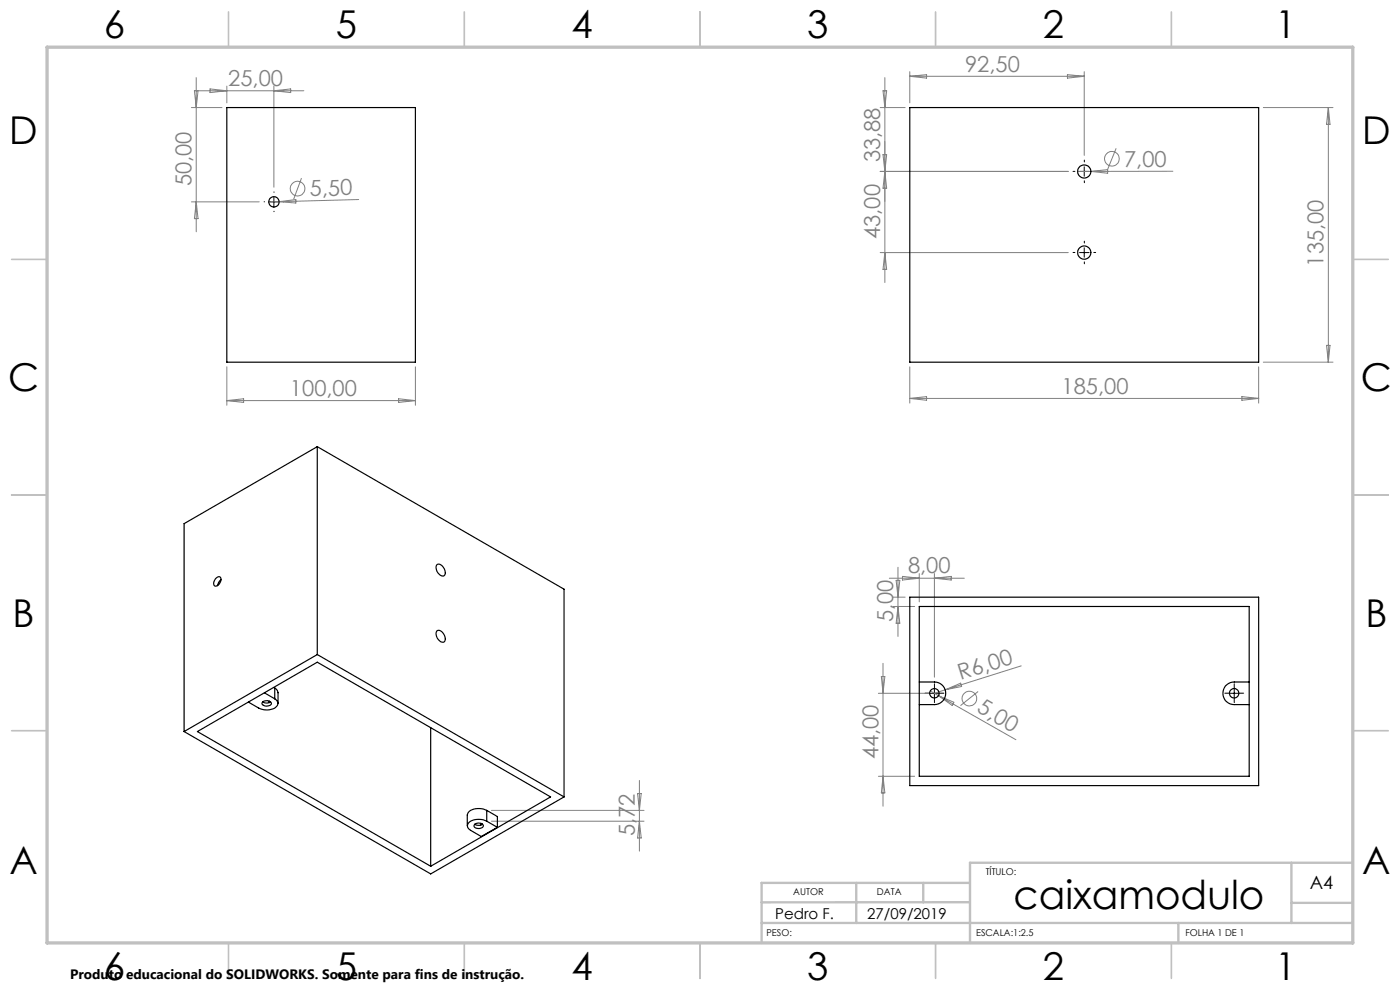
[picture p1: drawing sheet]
<svg xmlns="http://www.w3.org/2000/svg" width="297mm" height="210mm" viewBox="0 0 297 210" stroke-linecap="round" stroke-linejoin="round" font-family="sans-serif">
<g fill="none" stroke="#808080" stroke-width=".21">
<path d="M41.6 16.5v32.7M42 19.3l-.4 3.5-.4-3.5h23.3M44.6 18.9l3.5 .4-3.5 .3zM48.1 18.3v3.5M58.1 18.3v21.4M58.1 19.3l3.6-.4v.7zM187.3 19.3h.8l-.4 3.5zM187.7 16.5v43.4M193 15.2v6.6M193 16.2h37M193 16.2l3.6-.4v.8zM226.4 15.8l3.6 .4-3.6 .4z"/>
<path d="M230 15.2v17.8M40.6 22.8h6.5M64 37.8l-1.7 4.5M186.7 36.4h39.9M186.7 22.8h5.3M187.3 32.8l.8 7.1h-.8l.8-7.1zM228.6 36.4h2.8M231.4 36.4l3.6-.4v.8zM236.8 31.5l-1.8 4.4M248.8 36.3l-17.4 .1M268 22.8h14.8M281.8 22.8v54"/>
<path d="M281.8 22.8l.4 3.6h-.8zM40.6 42.8h14.4M41.6 42.8l.4 3.6h-.8zM59.2 42.8l-2.2 .1M59.2 42.8l3.6-.5v.8zM76.1 42.3l-16.9 .5M186.7 53.6h39.9M187.7 53.6l.4 3.5h-.8zM48.1 77.8v8.2M88.1 77.8v8.2M193 77.8v7.7M267 77.8v7.7"/>
<path d="M268 76.8h14.8M281.4 73.3h.8l-.4 3.5zM48.1 85h40M48.1 85l3.6-.4v.8zM84.6 84.6l3.5 .4-3.5 .4zM193 84.5l3.6-.4v.8zM193 84.5h74M263.5 84.1l3.5 .4-3.5 .4zM188.7 122.7h15.9M189.5 126.7h2.5M189.5 128.6h4.5M190.1 123.1h.8l-.4 3.6z"/>
<path d="M190.5 120.3v14.7M190.5 128.6l.4 3.6h-.8zM191.5 122.3l3.5 .4-3.5 .3zM195 121.7v6M198.2 121.7v21.9M198.2 122.7l3.6-.4v.7zM186.3 147.1h10.9M187 143.5h.7l-.4 3.6zM187.3 140.7v30.3M197.3 146.6l1.8 1M199.1 147.6l16.4 9.3M199.1 147.6l3.3 1.4-.4 .6z"/>
<path d="M200.5 146.3l-2.3 .8M200.5 146.3l3.3-1.4 .2 .7zM207.5 146.7l-3.7 3M216.6 141.2l-16.1 5.1M104.2 174.2h32.4M104.2 171.9h32.4M135.3 168.3h.7l-.4 3.6zM135.6 165.6v14.9M135.6 174.2l.4 3.6h-.7zM186.3 164.7h7.7M187.3 164.7l.4 3.5h-.7z"/>
<circle cx="235.9" cy="33.7" r="1.55"/>
<circle cx="63.1" cy="40" r="1.56"/>
<circle cx="205.7" cy="148.2" r="1.55"/>
</g>
<g fill="none" stroke="#000" stroke-width=".21" stroke-dasharray="15.2 1.3 1.3 1.3">
<path d="M228 36.4h-.4M230 34.4v-.4M230 38.4v.4M232 36.4h.4M56.1 42.8h-.1M58.1 40.8v-.1M58.1 44.8v.1M60.1 42.8h.1M228 53.6h-.4M230 51.6v-.4M230 55.6v.4M232 53.6h.4"/>
<path d="M197.2 147h-1M198.2 146v-1M198.2 148v1M199.2 147h1M260.8 147h-1M261.8 146v-1M261.8 148v1M262.8 147h1"/>
</g>
<path d="M229 36.4h2M230 35.4v2M57.1 42.8h2M58.1 41.8v2M229 53.6h2M230 52.6v2M197.2 147.1h2M198.2 146v2.1M260.8 147.1h2M261.8 146v2.1" fill="none" stroke="#000" stroke-width=".21"/>
<g fill="none" stroke="#c0c0c0" stroke-width=".35">
<path d="M48.5 2.5v7.5M98.5 2.5v7.5M148.5 2.5v7.5M198.5 2.5v7.5M248.5 2.5v7.5M2.5 55h7.5M287 55h7.5M2.5 105h7.5M287 105h7.5M2.5 155h7.5M287 155h7.5M48.5 200v7.5"/>
<path d="M98.5 200v7.5M148.5 200v7.5M198.5 200v7.5M248.5 200v7.5"/>
</g>
<path d="M161.6 195.8h125.4M181.6 187.3v8.5M195.9 187.3v4.1M205.8 191.4h-44.2M205.8 187.3h-44.2v12.7M250 195.8v4.2M274 183v12.8M274 191.5h13M287 183h-81.2v17" fill="none" stroke="#c0c0c0" stroke-width=".5"/>
<path d="M10 10h277v190h-277z" fill="none" stroke="#c0c0c0" stroke-width=".7"/>
<g fill="none" stroke="#000" stroke-width=".25">
<path d="M48.1 22.8h40v54h-40zM193 22.8h74v54h-74zM67.3 94.7l-28.2 16.4v44.1M67.3 94.7v44.1M67.3 94.7l52.4 30.3v44M92.7 119.8a1.54 1.54 0 0 1 1.8 1.7 .65 .65 0 0 1-.4 .7 .65 .65 0 0 1-.8-.3 1.75 1.75 0 0 1-.6-2.1zM45.8 122.7a.58 .58 0 0 1 .8-.3 .58 .58 0 0 1 .2 .8 1.12 1.12 0 0 1-1.4 1l-.1-.6zM46.9 123l-.5 .5-.2 .7M67.3 138.8l-28.2 16.4M67.3 138.8l52.4 30.2M92.7 133.8a1.54 1.54 0 0 1 1.8 1.7 .65 .65 0 0 1-.4 .7 .65 .65 0 0 1-.8-.2 1.75 1.75 0 0 1-.6-2.2zM193 126.7h74v39.9h-74z"/>
<path d="M195 128.6h70v36.1h-70zM39.1 155.2l52.3 30.2 28.3-16.4M41.9 155.2l25.4-14.7 49.5 28.5-25.4 14.8zM55.7 148.9a1.15 1.15 0 0 1 1.9 .4 1.23 1.23 0 0 1-2-.1zM55.7 148.9a1.35 1.35 0 0 0 1.7 0M56.1 147l2.2 1.2M57.1 148.7v.3M58.1 145.8l.2 .1M58.3 148.2a1.11 1.11 0 0 1 .6 1.2 1.11 1.11 0 0 1-.9 .9 3.8 3.8 0 0 1-3.1-.1l-2.2-1.3M58.3 145.9l.4 .4 .3 .6v2.3M58.3 145.9v2.3M91.4 154.4v29.4"/>
<path d="M195 144.7h3.2a2.4 2.4 0 0 1 2.4 2.4 2.4 2.4 0 0 1-2.4 2.4h-3.2M265 144.7h-3.2a2.4 2.4 0 0 0-2.4 2.4 2.4 2.4 0 0 0 2.4 2.4h3.2M100.6 174.9a1.22 1.22 0 0 1 2 .3 1.18 1.18 0 0 1-2.1 0zM100.7 174.8a1.5 1.5 0 0 0 1.7 0M102 174.7v.3M103.3 174.2a3.2 3.2 0 0 0-4.1 .6v.7l.4 .5 2.5 1.4 3.4-1.9M103.3 171.9a3.2 3.2 0 0 0-4.1 .6l-.1 2.7M103.3 171.9l2.2 1.3v2.3M103.3 174.2l2.2 1.3M103.3 171.9v2.3"/>
<circle cx="230" cy="36.4" r="1.4"/>
<circle cx="58.1" cy="42.8" r="1.1"/>
<circle cx="230" cy="53.6" r="1.41"/>
<circle cx="198.2" cy="147" r="1"/>
<circle cx="261.8" cy="147" r="1"/>
</g>
<text font-size="8.5" x="215" y="192.7">caixamodulo</text>
<g font-size="8.1">
<text x="22" y="8">6</text>
<text x="71.2" y="8">5</text>
<text x="121.2" y="8">4</text>
<text x="171.3" y="8">3</text>
<text x="221.3" y="8">2</text>
<text x="270.5" y="8">1</text>
<text x="2" y="30.5">D</text>
<text x="289" y="30.5">D</text>
<text x="1.7" y="83">C</text>
<text x="288.7" y="83">C</text>
<text x="2.7" y="133">B</text>
<text x="289.7" y="133">B</text>
<text x="2" y="185.5">A</text>
<text x="289" y="185.5">A</text>
<text x="22" y="208">6</text>
<text x="71.2" y="208">5</text>
<text x="121.2" y="208">4</text>
<text x="171.3" y="208">3</text>
<text x="221.3" y="208">2</text>
<text x="270.5" y="208">1</text>
</g>
<g font-size="4.7" fill="#808080">
<text x="204.7" y="15.2">92,50</text>
<text x="48.4" y="18.2">25,00</text>
<text x="186.7" y="34.4" transform="rotate(-90 186.7 34.4)">33,88</text>
<text x="238.5" y="35.4">7,00</text>
<text x="40.6" y="39.5" transform="rotate(-90 40.6 39.5)">50,00</text>
<text x="65.8" y="41.6" transform="rotate(-2 65.8 41.6)">5,50</text>
<text x="186.7" y="50.7" transform="rotate(-90 186.7 50.7)">43,00</text>
<text x="280.8" y="56.5" transform="rotate(-90 280.8 56.5)">135,00</text>
<text x="61.5" y="83.9">100,00</text>
<text x="225.2" y="83.5">185,00</text>
<text x="192.6" y="121.6">8,00</text>
<text x="189.5" y="132" transform="rotate(-90 189.5 132)">5,00</text>
<text x="203.8" y="144.3" transform="rotate(-18 203.8 144.3)">R6,00</text>
<text x="207" y="150.9" transform="rotate(30 207 150.9)">5,00</text>
<text x="186.3" y="161.1" transform="rotate(-90 186.3 161.1)">44,00</text>
<text x="134.7" y="177.4" transform="rotate(-90 134.7 177.4)">5,72</text>
</g>
<text font-size="3.9" x="277.9" y="188.5">A4</text>
<g font-size="3.2">
<text x="164.5" y="194.9">Pedro F.</text>
<text x="184" y="194.9">27/09/2019</text>
</g>
<text font-size="2.9" x="14.9" y="207.6">Produto educacional do SOLIDWORKS. Somente para fins de instrução.</text>
<g font-size="2">
<text x="209.1" y="185.5">TÍTULO:</text>
<text x="168.3" y="189.8">AUTOR</text>
<text x="186" y="189.8">DATA</text>
<text x="162.6" y="198.5">PESO:</text>
<text x="207.1" y="198.6">ESCALA:1:2.5</text>
<text x="251.5" y="198.6">FOLHA 1 DE 1</text>
</g>
</svg>
